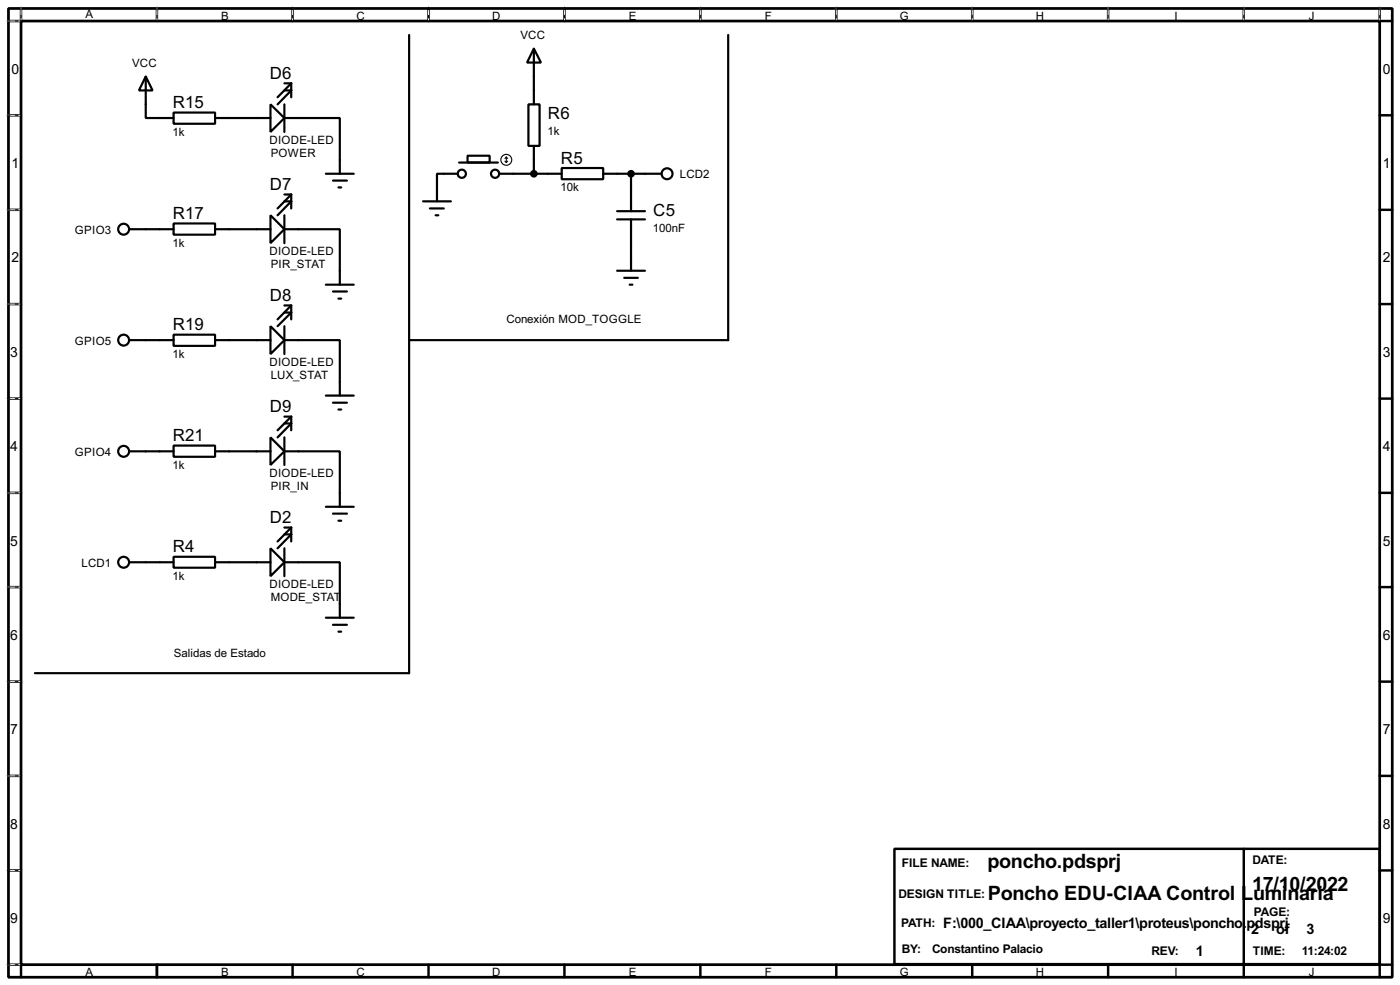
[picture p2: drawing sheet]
<svg xmlns="http://www.w3.org/2000/svg" width="256mm" height="180mm" viewBox="0 0 256 180" stroke-linecap="round" stroke-linejoin="round" font-family="sans-serif">
<path d="M1.6 1.6h253.5v177.3h-253.5zM3.9 3.9h248.9v172.7h-248.9z" fill="none" stroke="#000" stroke-width=".5"/>
<g fill="none" stroke="#000" stroke-width=".45">
<path d="M3.9 1.6v2.3h-2.3M28.8 1.6v2.3M53.6 1.6v2.3M78.5 1.6v2.3M103.4 1.6v2.3M128.3 1.6v2.3M153.2 1.6v2.3M178.1 1.6v2.3M203 1.6v2.3M227.9 1.6v2.3M252.8 1.6v2.3h2.3M1.6 21.1h2.3"/>
<path d="M1.6 38.4h2.3M252.8 21.1h2.3M252.8 38.4h2.3M1.6 55.7h2.3M252.8 55.7h2.3M1.6 73h2.3M252.8 73h2.3M1.6 90.2h2.3M252.8 90.2h2.3M1.6 107.5h2.3M252.8 107.5h2.3M1.6 124.8h2.3"/>
<path d="M252.8 124.8h2.3M1.6 142h2.3M1.6 159.3h2.3M163.9 155.4h88.9v21.1h-88.9zM227.9 155.4v21.1M252.8 142h2.3M252.8 159.3h2.3M1.6 176.6h2.3v2.3M28.8 176.6v2.3M53.6 176.6v2.3M78.5 176.6v2.3M103.4 176.6v2.3"/>
<path d="M128.3 176.6v2.3M153.2 176.6v2.3M178.1 176.6v2.3M203 176.6v2.3M227.9 176.6v2.3M255.1 176.6h-2.3v2.3"/>
</g>
<g fill="none" stroke="#fff" stroke-width=".18">
<path d="M1.3 3.9h2.3M3.9 1.3v2.3M28.8 1.3v2.3M53.6 1.3v2.3M78.5 1.3v2.3M103.4 1.3v2.3M128.3 1.3v2.3M153.2 1.3v2.3M178.1 1.3v2.3M203 1.3v2.3M227.9 1.3v2.3M252.8 1.3v2.3"/>
<path d="M1.3 21.1h2.3M1.3 38.4h2.3M1.3 55.7h2.3M1.3 73h2.3M1.3 90.2h2.3M1.3 107.5h2.3M1.3 124.8h2.3M1.3 142h2.3M1.3 159.3h2.3M1.3 176.6h2.3"/>
</g>
<g fill="none" stroke="#000" stroke-width=".18" stroke-dasharray=".5 1">
<path d="M1.3 3.9h2.3M3.9 1.3v2.3M28.8 1.3v2.3M53.6 1.3v2.3M78.5 1.3v2.3M103.4 1.3v2.3M128.3 1.3v2.3M153.2 1.3v2.3M178.1 1.3v2.3M203 1.3v2.3M227.9 1.3v2.3M252.8 1.3v2.3"/>
<path d="M1.3 21.1h2.3M1.3 38.4h2.3M1.3 55.7h2.3M1.3 73h2.3M1.3 90.2h2.3M1.3 107.5h2.3M1.3 124.8h2.3M1.3 142h2.3M1.3 159.3h2.3M1.3 176.6h2.3"/>
</g>
<g fill="none" stroke="#000" stroke-width=".4">
<path d="M26.7 14l1.3 2.6h-2.5zM26.7 14v7.6h5.1M49.6 19.1l2.5 2.5-2.5 2.6zM52.1 19.1v5.1M52.1 16.6h1.3l-2.5 2.5M52.1 15.3h1.3M53.4 15.3l-2.5 2.5M53.4 15.3v2.5M75 6.4v116.8h-68.6M96.8 19.1h2.1v7.6h-2.1zM97.8 8.9l1.3 2.6h-2.5zM97.8 8.9v10.2"/>
<path d="M133.4 6.4v55.9h-58.4M31.8 20.6h7.6v2.1h-7.6zM39.4 21.6h10.2M49.6 39.4l2.5 2.6-2.5 2.5zM52.1 21.6h10.2v10.2M52.1 36.9h1.3l-2.5 2.5M52.1 39.4v5.1M52.1 35.6h1.3M53.4 35.6v2.6M53.4 35.6l-2.5 2.6M59.7 31.8h5.1M61 33.1h2.6"/>
<path d="M62 34.3h.5M77.5 36.9h5.1M78.8 38.2h2.5M79.8 39.4h.5M83.9 31.8h-3.8v5.1M84.1 29.8h7.1M85.7 28.5h4v1.3h-4zM91.5 31.8h11.4M97.8 26.7v5.1M102.9 30.8h7.6v2h-7.6zM110.5 31.8h10.7M113.1 38.7h5.1"/>
<path d="M115.6 31.8v6.9M23.7 42h8.1M31.8 40.9h7.6v2.1h-7.6zM39.4 42h10.2M49.6 59.7l2.5 2.6-2.5 2.5zM52.1 42h10.2v10.1M52.1 59.7v5.1M52.1 57.2h1.3l-2.5 2.5M52.1 55.9h1.3M53.4 55.9v2.6M53.4 55.9l-2.5 2.6M59.7 52.1h5.1"/>
<path d="M61 53.4h2.6M62 54.7h.5M113.1 40.2h5.1M113.1 49.6h5.1M114.4 50.9h2.5M115.4 52.1h.5M115.6 40.2v9.4M23.7 62.3h8.1M31.8 61.3h7.6v2h-7.6zM39.4 62.3h10.2M52.1 62.3h10.2v10.1M52.1 77.5h1.3l-2.5 2.6"/>
<path d="M52.1 76.3h1.3M53.4 76.3v2.5M53.4 76.3l-2.5 2.5M59.7 72.4h5.1M61 73.7h2.6M62 75h.5M23.7 82.6h8.1M31.8 81.6h7.6v2h-7.6zM39.4 82.6h10.2M49.6 80.1l2.5 2.5-2.5 2.5zM52.1 82.6h10.2v10.2M52.1 80.1v5"/>
<path d="M52.1 97.8h1.3l-2.5 2.6M52.1 96.6h1.3M53.4 96.6v2.5M53.4 96.6l-2.5 2.5M59.7 92.8h5.1M61 94h2.6M62 95.3h.5M23.7 102.9h8.1M31.8 101.9h7.6v2h-7.6zM39.4 102.9h10.2M49.6 100.4l2.5 2.5-2.5 2.6zM52.1 102.9h10.2v10.2"/>
<path d="M52.1 100.4v5.1M59.7 113.1h5.1M61 114.4h2.6M62 115.6h.5"/>
<circle cx="84.6" cy="31.8" r=".75"/>
<circle cx="90.7" cy="31.8" r=".75"/>
<circle cx="122.2" cy="31.8" r="1"/>
<circle cx="22.6" cy="42" r="1"/>
<circle cx="22.6" cy="62.3" r="1"/>
<circle cx="22.6" cy="82.6" r="1"/>
<circle cx="22.6" cy="102.9" r="1"/>
</g>
<g fill="none" stroke="#000" stroke-width=".2">
<path d="M92.5 29.5l.3 .3M92.8 28.8v1M92.8 28.8l-.3 .2M92.8 28.8l.2 .2M93 29.5l-.2 .3"/>
<circle cx="92.7" cy="29.3" r="1"/>
</g>
<g fill="#000" stroke="#000" stroke-width=".4">
<circle cx="97.8" cy="31.8" r=".5"/>
<circle cx="115.6" cy="31.8" r=".5"/>
</g>
<g font-size="4.1">
<text x="180.9" y="158.9">poncho.pdsprj</text>
<text x="181" y="164.8">Poncho EDU-CIAA Control Luminaria</text>
<text x="229.4" y="163">17/10/2022</text>
</g>
<g font-size="3.5">
<text x="49.4" y="14.5">D6</text>
<text x="31.7" y="19.8">R15</text>
<text x="100.4" y="21.8">R6</text>
<text x="102.8" y="30">R5</text>
<text x="49.4" y="34.8">D7</text>
<text x="31.7" y="40.1">R17</text>
<text x="119.7" y="39.5">C5</text>
<text x="49.4" y="55.1">D8</text>
<text x="31.7" y="60.5">R19</text>
<text x="49.4" y="75.5">D9</text>
<text x="31.7" y="80.8">R21</text>
<text x="49.4" y="95.8">D2</text>
<text x="31.7" y="101.1">R4</text>
</g>
<g font-size="3">
<text x="172.8" y="169.8">F:\000_CIAA\proyecto_taller1\proteus\poncho.</text>
<text x="228.4" y="169.8">pdsprj</text>
<text x="229.2" y="170.9">2</text>
<text x="233.8" y="170.9">of</text>
<text x="239.4" y="170.9">3</text>
<text x="219.1" y="174.9">1</text>
</g>
<g font-size="2.9">
<text x="2.1" y="13.5">0</text>
<text x="253.4" y="13.5">0</text>
<text x="2.1" y="30.7">1</text>
<text x="253.4" y="30.7">1</text>
<text x="2.1" y="48">2</text>
<text x="253.4" y="48">2</text>
<text x="1.9" y="65.3">3</text>
<text x="253.4" y="65.3">3</text>
<text x="1.9" y="82.5">4</text>
<text x="253.4" y="82.5">4</text>
<text x="1.9" y="99.9">5</text>
<text x="253.4" y="99.9">5</text>
<text x="1.9" y="117.1">6</text>
<text x="253.4" y="117.1">6</text>
<text x="1.9" y="134.4">7</text>
<text x="253.4" y="134.4">7</text>
<text x="1.9" y="151.7">8</text>
<text x="253.4" y="151.7">8</text>
<text x="1.9" y="168.9">9</text>
<text x="253.4" y="168.9">9</text>
</g>
<g font-size="2.5">
<text x="165.2" y="158.7">FILE NAME:</text>
<text x="229.4" y="158.2">DATE:</text>
<text x="164.6" y="164.3">DESIGN TITLE:</text>
<text x="229.7" y="167.6">PAGE:</text>
<text x="165.1" y="169.6">PATH:</text>
<text x="165.2" y="174.5">BY:</text>
<text x="170.7" y="174.5">Constantino Palacio</text>
<text x="210.9" y="174.7">REV:</text>
<text x="229.5" y="174.7">TIME:</text>
<text x="238.5" y="174.7">11:24:02</text>
</g>
<g font-size="2.4">
<text x="15.6" y="3.4">A</text>
<text x="40.5" y="3.6">B</text>
<text x="65.3" y="3.6">C</text>
<text x="90.2" y="3.6">D</text>
<text x="115.2" y="3.6">E</text>
<text x="140.1" y="3.6">F</text>
<text x="164.8" y="3.6">G</text>
<text x="189.8" y="3.6">H</text>
<text x="215.1" y="3.6">I</text>
<text x="239.8" y="3.6">J</text>
<text x="95.3" y="7.2">VCC</text>
<text x="24.2" y="12.3">VCC</text>
<text x="31.6" y="24.9">1k</text>
<text x="49.4" y="26.4">DIODE-LED</text>
<text x="49.6" y="28.7">POWER</text>
<text x="100.3" y="24.7">1k</text>
<text x="102.7" y="35">10k</text>
<text x="124.5" y="32.6">LCD2</text>
<text x="13.7" y="42.7">GPIO3</text>
<text x="31.6" y="45.2">1k</text>
<text x="49.4" y="46.7">DIODE-LED</text>
<text x="119.6" y="42.5">100nF</text>
<text x="49.6" y="49">PIR_STAT</text>
<text x="92.8" y="59.2">Conexión MOD_TOGGLE</text>
<text x="13.7" y="63.1">GPIO5</text>
<text x="31.6" y="65.5">1k</text>
<text x="49.4" y="67">DIODE-LED</text>
<text x="49.6" y="69.4">LUX_STAT</text>
<text x="13.7" y="83.4">GPIO4</text>
<text x="31.6" y="85.8">1k</text>
<text x="49.4" y="87.3">DIODE-LED</text>
<text x="49.6" y="89.6">PIR_IN</text>
<text x="14.9" y="103.7">LCD1</text>
<text x="31.6" y="106.1">1k</text>
<text x="49.4" y="107.7">DIODE-LED</text>
<text x="49.6" y="110">MODE_STAT</text>
<text x="31.8" y="120.2">Salidas de Estado</text>
<text x="15.6" y="178.7">A</text>
<text x="40.5" y="178.7">B</text>
<text x="65.3" y="178.7">C</text>
<text x="90.2" y="178.7">D</text>
<text x="115.2" y="178.7">E</text>
<text x="140.1" y="178.7">F</text>
<text x="164.8" y="178.7">G</text>
<text x="189.8" y="178.7">H</text>
<text x="215.1" y="178.7">I</text>
<text x="239.8" y="178.7">J</text>
</g>
</svg>
